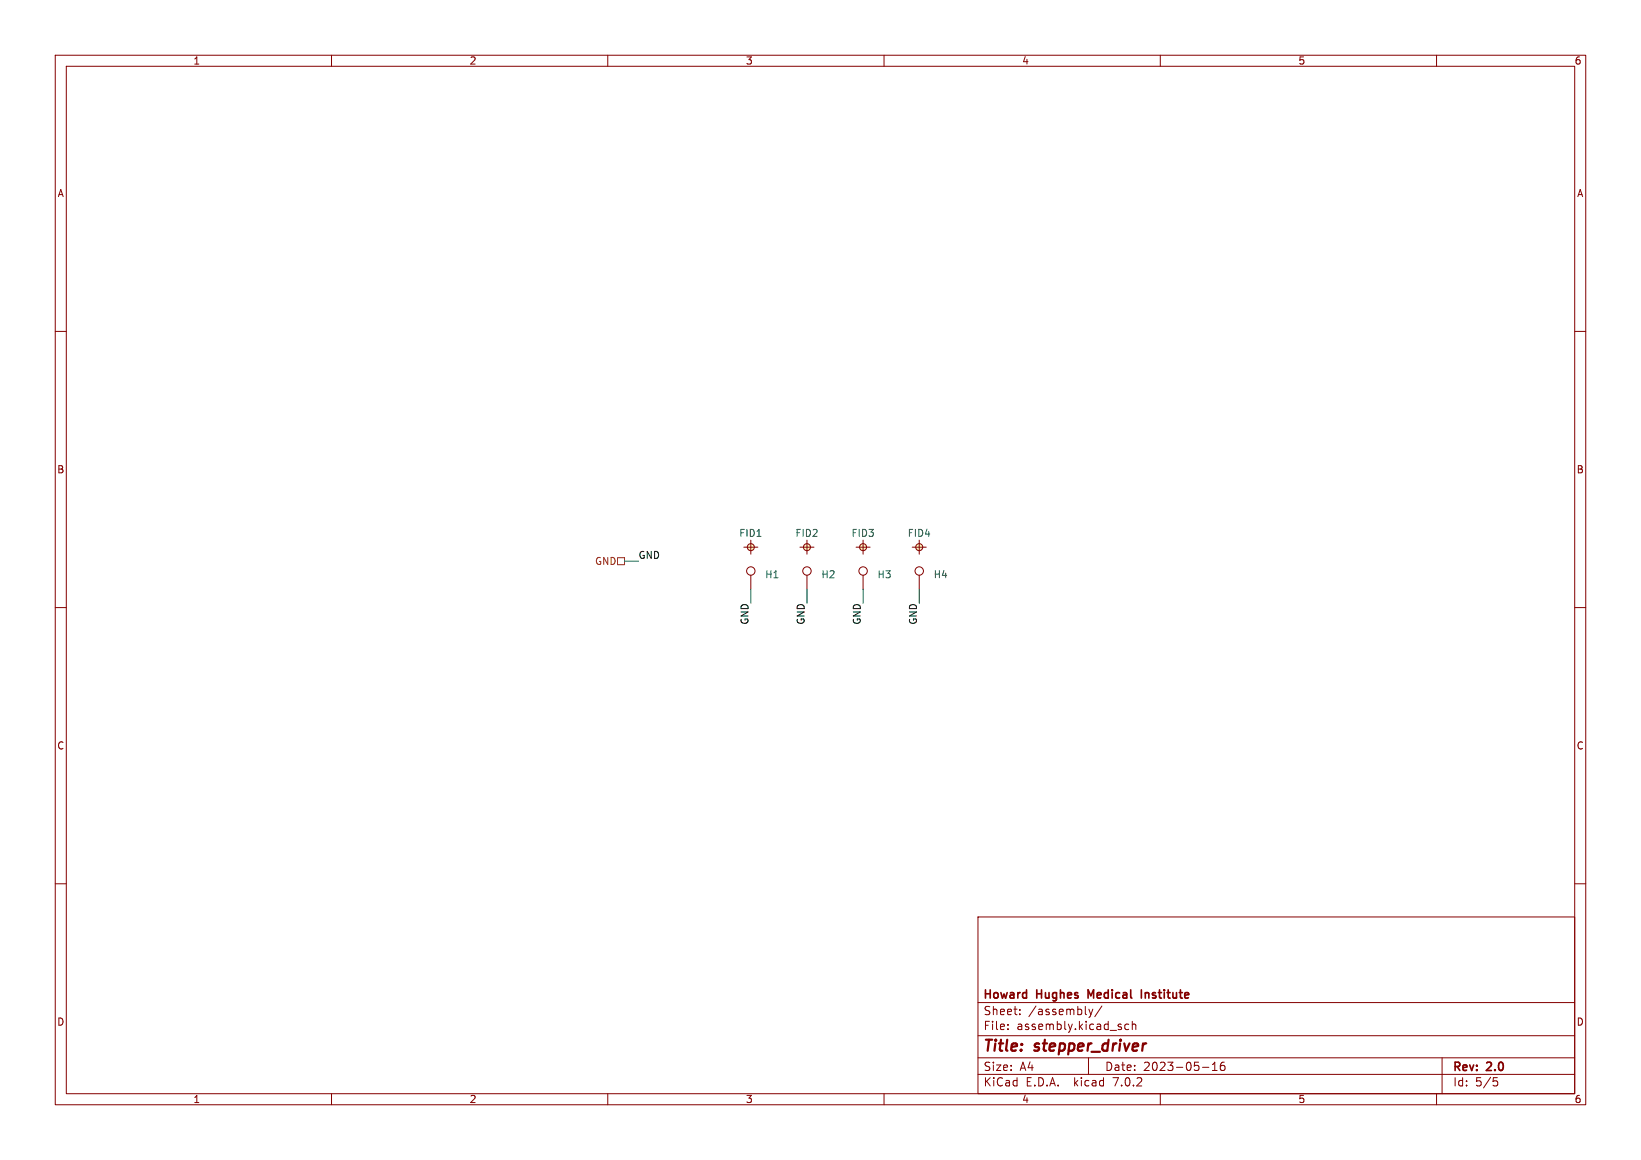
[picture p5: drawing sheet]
<svg xmlns="http://www.w3.org/2000/svg" width="297mm" height="210mm" viewBox="0 0 297 210" stroke-linecap="round" stroke-linejoin="round" font-family="sans-serif">
<g fill="none" stroke="#840000" stroke-width=".18">
<path d="M10 10h277v190h-277zM12 12h273v186h-273zM60 10v2M110 10v2M160 10v2M210 10v2M260 10v2M10 60h2M285 60h2M134.6 99.1h2.6M135.9 97.8v2.5M144.8 99.1h2.5"/>
<path d="M146 97.8v2.5M154.9 99.1h2.6M156.2 97.8v2.5M165.1 99.1h2.5M166.4 97.8v2.5M10 110h2M135.9 104.1v2.6M146 104.1v2.6M156.2 104.1v2.6M166.4 104.1v2.6M285 110h2M10 160h2"/>
<path d="M285 160h2M177 166h108v32h-108zM60 198v2M110 198v2M160 198v2M177 194.5h108M177 191.5h108M177 187.5h108M177 181.5h108M182.4 186.3v.1M182.4 185.5v.1M184.6 183.6v.1"/>
<path d="M184.6 182.8v.1M197 191.5v3M197.1 182.7l.3 1M197.4 183.7l-.1 .4-.2 .1M197.8 182.7l-.4 1M199.4 182.1l-1.3 2M204.3 185.5l-.4-.1-.3 .3v.4l.1 .2h.6M204.9 185.5l.2-.1 .4 .1 .1 .9M204.9 184.9v1.5M210 198v2M217.6 193.2h1.2M219.4 193.8h.9"/>
<path d="M219.4 192.7l.5-.4v1.5M221.6 192.3a.59 .59 0 0 0-.7 .6v.6l.1 .2 .4 .1 .2-.1 .1-.5-.1-.3h-.5l-.2 .3M260 198v2M261 191.5v6.5M270.3 195.1h.7M270.4 195.7h.4l.3 .3-.2 .5-.5 .1"/>
<circle cx="135.9" cy="99.1" r=".63"/>
<circle cx="146" cy="99.1" r=".63"/>
<circle cx="156.2" cy="99.1" r=".63"/>
<circle cx="166.4" cy="99.1" r=".63"/>
<circle cx="135.9" cy="103.4" r=".76"/>
<circle cx="146" cy="103.4" r=".76"/>
<circle cx="156.2" cy="103.4" r=".76"/>
<circle cx="166.4" cy="103.4" r=".76"/>
</g>
<path d="M206.6 179.2v1.5" fill="none" stroke="#840000" stroke-width=".3"/>
<g fill="#ffffc2" stroke="#ffffc2" stroke-width=".18">
<circle cx="146" cy="99.1" r=".63"/>
<circle cx="135.9" cy="99.1" r=".63"/>
<circle cx="156.2" cy="99.1" r=".63"/>
<circle cx="166.4" cy="99.1" r=".63"/>
</g>
<path d="M111.8 101h1.2v1.2h-1.2z" fill="none" stroke="#725600" stroke-width=".18"/>
<path d="M113 101.6h2.6M135.9 106.7v2.5M146 106.7v2.5M156.2 106.7v2.5M166.4 106.7v2.5" fill="none" stroke="#009600" stroke-width=".18"/>
<g font-size="2.8" fill="#840000">
<text x="178" y="190.8">Title:</text>
<text x="187.4" y="190.8">stepper_driver</text>
</g>
<g font-size="2.1" fill="#840000">
<text x="178" y="183.9">Sheet:</text>
<text x="178" y="181.1">Howard</text>
<text x="186.2" y="183.9">/assembly/</text>
<text x="187.7" y="181.1">Hughes</text>
<text x="197.5" y="181.1">Medical</text>
<text x="207.6" y="181.1">Institute</text>
<text x="178" y="186.6">File:</text>
<text x="184" y="186.6">assembly.kicad_sch</text>
<text x="178" y="196.8">KiCad</text>
<text x="178" y="194">Size:</text>
<text x="184.6" y="194">A4</text>
<text x="185.7" y="196.8">E.D.A.</text>
<text x="194.4" y="196.8">kicad</text>
<text x="200" y="194">Date:</text>
<text x="201.5" y="196.8">7.0.2</text>
<text x="206.9" y="194">2023-05-16</text>
<text x="263" y="194.2">Rev:</text>
<text x="263" y="196.8">Id:</text>
<text x="267" y="196.8">5/5</text>
<text x="269.2" y="194.2">2.0</text>
</g>
<g font-size="1.8" fill="#840000">
<text x="35" y="11.8">1</text>
<text x="85" y="11.8">2</text>
<text x="135" y="11.8">3</text>
<text x="185" y="11.8">4</text>
<text x="235" y="11.8">5</text>
<text x="285" y="11.8">6</text>
<text x="10.4" y="35.8">A</text>
<text x="285.4" y="35.8">A</text>
<text x="10.3" y="85.8">B</text>
<text x="285.3" y="85.8">B</text>
<text x="10.3" y="135.8">C</text>
<text x="285.3" y="135.8">C</text>
<text x="10.3" y="185.8">D</text>
<text x="285.3" y="185.8">D</text>
<text x="35" y="199.8">1</text>
<text x="85" y="199.8">2</text>
<text x="135" y="199.8">3</text>
<text x="185" y="199.8">4</text>
<text x="235" y="199.8">5</text>
<text x="285" y="199.8">6</text>
</g>
<g font-size="1.8" fill="#0f0f0f">
<text x="115.6" y="101.3">GND</text>
<text x="135.5" y="113.2" transform="rotate(-90 135.5 113.2)">GND</text>
<text x="145.7" y="113.2" transform="rotate(-90 145.7 113.2)">GND</text>
<text x="155.9" y="113.2" transform="rotate(-90 155.9 113.2)">GND</text>
<text x="166" y="113.2" transform="rotate(-90 166 113.2)">GND</text>
</g>
<g font-size="1.8" fill="#006464">
<text x="133.7" y="97.3">FID1</text>
<text x="143.9" y="97.3">FID2</text>
<text x="154.1" y="97.3">FID3</text>
<text x="164.2" y="97.3">FID4</text>
<text x="138.4" y="104.8">H1</text>
<text x="148.6" y="104.8">H2</text>
<text x="158.8" y="104.8">H3</text>
<text x="168.9" y="104.8">H4</text>
</g>
<text font-size="1.8" fill="#725600" x="107.6" y="102.4">GND</text>
</svg>
